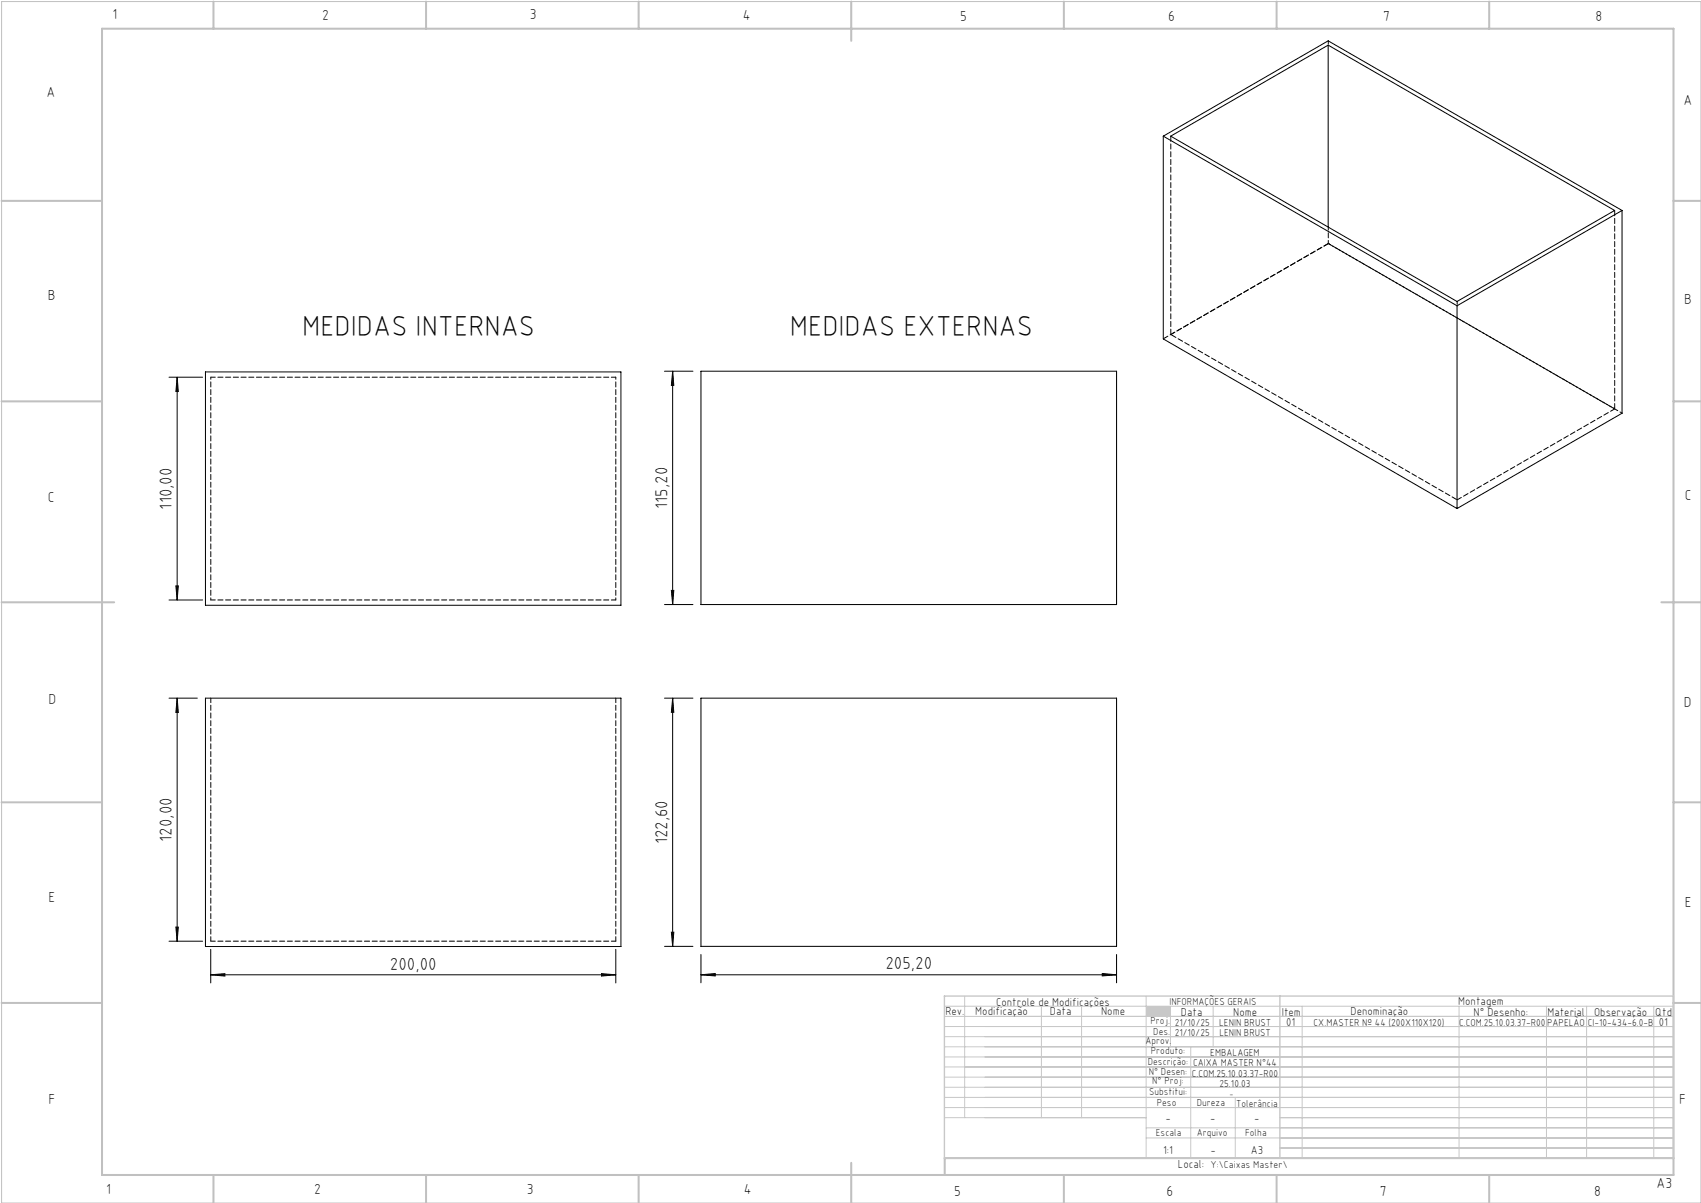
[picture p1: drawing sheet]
<svg xmlns="http://www.w3.org/2000/svg" width="420mm" height="297mm" viewBox="0 0 420 297" stroke-linecap="round" stroke-linejoin="round" font-family="sans-serif">
<path d="M.4 .4h419.6v296.6h-419.6z" fill="none" stroke="#c0c0c0" stroke-width=".25"/>
<g fill="none" stroke="#c0c0c0" stroke-width=".5">
<path d="M25.2 7.1h388v283h-388zM52.7 .4v6.7M105.2 .4v6.7M157.7 .4v6.7M210.2 .4v9.7M262.7 .4v6.7M315.2 .4v6.7M367.7 .4v6.7M.4 49.6h24.8M413.2 49.6h6.8M.4 99.1h24.8M413.2 99.1h6.8"/>
<path d="M.4 148.7h27.8M410.2 148.7h9.8M.4 198.1h24.8M413.2 198.1h6.8M.4 247.6h24.8M413.2 247.6h6.8M52.7 290.1v6.9M105.2 290.1v6.9M157.7 290.1v6.9M210.2 287.1v9.9M262.7 290.1v6.9M315.2 290.1v6.9"/>
<path d="M367.7 290.1v6.9M413.2 285.9h-179.9v4.2"/>
</g>
<g fill="none" stroke="#c3c8d2" stroke-width=".25">
<path d="M233.2 250.9h180M233.2 248.4h180M233.2 253.4h180M233.2 255.9h180M233.2 258.4h180M238.2 245.9v30M257.1 248.4v27.5M267.1 248.4v27.5M283 245.9v40M289 248.4v10M294 258.4v27.5M299.5 248.4v10"/>
<path d="M321.5 248.4v37.5M360.3 248.4v37.5M381.8 248.4v37.5M391.8 248.4v37.5M408.3 248.4v37.5M233.2 260.9h180M233.2 263.4h180M233.2 265.9h180M233.2 268.4h180M233.2 270.9h180M233.2 273.4h180M233.2 275.9h49.8"/>
<path d="M283 278.4h130.2M305 270.9v15M316 275.9h97.2M283 280.9h130.2M316 283.4h97.2"/>
</g>
<path d="M233.2 245.9h180v40h-180zM316 245.9v40" fill="none" stroke="#c3c8d2" stroke-width=".35"/>
<path d="M283 248.4h6v2.5h-6z" fill-rule="evenodd" fill="#c3c8d2"/>
<g fill="none" stroke="#000" stroke-width=".25">
<path d="M327.9 11.1v45M287.2 33.6v50.1l72.6 41.9M287.2 33.6l72.6 41.9M287.2 33.6l40.7-23.5 72.6 41.9M289.1 33.6l38.8-22.5 70.8 40.9-38.9 22.4zM400.5 52l-40.7 23.5M400.5 52v50l-40.7 23.6M359.8 75.5v50.1M41.7 93.1h8.3M43.7 93.1l.3 3.6h-.6zM43.7 93.1v55M50.7 91.8h102.6v57.6h-102.6z"/>
<path d="M164.1 91.6h7M166.1 91.6l.3 3.5h-.6zM166.1 91.6v57.7M173.1 91.6h102.6v57.7h-102.6zM41.7 148.1h8.3M43.4 144.6h.6l-.3 3.5zM164.1 149.3h7M165.8 145.8h.6l-.3 3.5zM41.7 172.4h7M43.7 172.4l.3 3.5h-.6zM43.7 172.4v60M50.7 172.4h102.6v61.3h-102.6z"/>
<path d="M164.1 172.4h7M166.1 172.4l.3 3.5h-.6zM166.1 172.4v61.2M173.1 172.4h102.6v61.2h-102.6zM41.7 232.4h8.3M43.4 228.9h.6l-.3 3.5zM52 234.4v8.3M152 234.4v8.3M164.1 233.6h7M165.8 230.1h.6l-.3 3.5zM173.1 235.7v6.9M275.7 235.7v6.9"/>
<path d="M52 240.7l3.5-.3v.6zM52 240.7h100M148.5 240.4l3.5 .3-3.5 .3zM173.1 240.7l3.5-.4v.6zM173.1 240.7h102.6M272.2 240.3l3.5 .4-3.5 .2z"/>
</g>
<g fill="#000">
<path d="M43.4 144.6h.6l-.3 3.5zM43.7 93.1l.3 3.6h-.6zM165.8 145.8h.6l-.3 3.5zM166.1 91.6l.3 3.5h-.6z"/>
<path d="M43.7 172.4l.3 3.5h-.6zM43.4 228.9h.6l-.3 3.5zM166.1 172.4l.3 3.5h-.6zM165.8 230.1h.6l-.3 3.5z"/>
<path d="M52 240.7l3.5-.3v.6zM148.5 240.4l3.5 .3-3.5 .3zM173.1 240.7l3.5-.4v.6zM272.2 240.3l3.5 .4-3.5 .2z"/>
</g>
<path d="M52.1 93.1h100M152.1 148.1h-100M52.1 172.4v60M152.1 172.4v60M52.1 232.4h100" fill="none" stroke="#000" stroke-width=".25" stroke-dasharray="1.3 .6" stroke-dashoffset=".2"/>
<path d="M152.1 93.1v55M52.1 148.1v-55" fill="none" stroke="#000" stroke-width=".25" stroke-dasharray="1.3 .6" stroke-dashoffset=".8"/>
<path d="M328 10.1v1M328 56v4.1M359.8 74.4v1.1" fill="none" stroke="#000" stroke-width=".25" stroke-dasharray="1.3 .6" stroke-dashoffset=".5"/>
<path d="M289.1 82.6l70.7 40.8M398.7 101l-70.7-40.9" fill="none" stroke="#000" stroke-width=".25" stroke-dasharray="1.3 .6" stroke-dashoffset="-.2"/>
<path d="M289.1 33.6v49M398.7 52v49M328 60.1l-40.8 23.5M328 60.1h.1" fill="none" stroke="#000" stroke-width=".25" stroke-dasharray="1.3 .6"/>
<path d="M400.5 102l-72.5-41.9" fill="none" stroke="#000" stroke-width=".25" stroke-dasharray="1.3 .6" stroke-dashoffset=".7"/>
<path d="M328 60.1l-38.9 22.5M359.8 123.4l38.9-22.4" fill="none" stroke="#000" stroke-width=".25" stroke-dasharray="1.3 .6" stroke-dashoffset=".1"/>
<g font-size="7.1">
<text x="74.6" y="82.9">MEDIDAS INTERNAS</text>
<text x="195" y="82.9">MEDIDAS EXTERNAS</text>
</g>
<g font-size="4.3">
<text x="42.5" y="125.8" transform="rotate(-90 42.5 125.8)">110,00</text>
<text x="164.8" y="125.6" transform="rotate(-90 164.8 125.6)">115,20</text>
<text x="42.5" y="207.8" transform="rotate(-90 42.5 207.8)">120,00</text>
<text x="164.8" y="208.5" transform="rotate(-90 164.8 208.5)">122,60</text>
<text x="96.3" y="239.4">200,00</text>
<text x="218.6" y="239.3">205,20</text>
</g>
<g font-size="3.6">
<text x="27.8" y="4.8">1</text>
<text x="79.5" y="4.9">2</text>
<text x="130.8" y="4.8">3</text>
<text x="183.4" y="4.9">4</text>
<text x="237.1" y="5.1">5</text>
<text x="288.4" y="5.2">6</text>
<text x="341.5" y="5.1">7</text>
<text x="394" y="5.2">8</text>
<text x="11.5" y="24">A</text>
<text x="415.7" y="25.8">A</text>
<text x="11.8" y="74.1">B</text>
<text x="415.8" y="75.1">B</text>
<text x="11.8" y="124">C</text>
<text x="416" y="123.5">C</text>
<text x="12" y="173.7">D</text>
<text x="415.8" y="174.7">D</text>
<text x="12" y="222.6">E</text>
<text x="416" y="223.9">E</text>
<text x="12" y="272.6">F</text>
<text x="414.6" y="272.6">F</text>
<text x="409" y="293.3">A3</text>
<text x="26.2" y="294.8">1</text>
<text x="77.6" y="294.8">2</text>
<text x="130.1" y="294.8">3</text>
<text x="183.7" y="294.7">4</text>
<text x="235.6" y="295.2">5</text>
<text x="288" y="295.2">6</text>
<text x="340.7" y="295.2">7</text>
<text x="393.6" y="295.2">8</text>
</g>
<g font-size="2.9">
<text x="240.8" y="250.6">Modificação</text>
<text x="259.2" y="250.6">Data</text>
<text x="271.9" y="250.6">Nome</text>
<text x="290.9" y="288.4">Local:</text>
</g>
<g font-size="2.8">
<text x="233.4" y="250.6">Rev.</text>
<text x="246" y="248.4">Controle de Modificações</text>
<text x="291.6" y="250.8">Data</text>
<text x="304.5" y="250.8">Nome</text>
<text x="316.5" y="250.9">Item</text>
<text x="333.5" y="250.5">Denominação</text>
<text x="360.1" y="248.2">Montagem</text>
<text x="363.9" y="250.8">N° Desenho:</text>
<text x="382.1" y="250.8">Material</text>
<text x="393.6" y="250.8">Observação</text>
<text x="408.7" y="250.9">Qtd</text>
<text x="317.6" y="253.3">01</text>
<text x="409.6" y="253.3">01</text>
<text x="287.7" y="276.9">-</text>
<text x="298.8" y="276.9">-</text>
<text x="309.7" y="276.9">-</text>
<text x="287.2" y="284.8">1:1</text>
<text x="298.9" y="284.8">-</text>
<text x="308.8" y="284.8">A3</text>
</g>
<g font-size="2.5">
<text x="288.7" y="248.2">INFORMAÇÕES GERAIS</text>
<text x="282.8" y="257.8">Aprov.</text>
<text x="284.1" y="252.9">Proj.</text>
<text x="284.8" y="255.4">Des.</text>
<text x="290.1" y="255.8">21/10/25</text>
<text x="290.1" y="253.3">21/10/25</text>
<text x="301" y="253.3">LENIN BRUST</text>
<text x="301.1" y="255.8">LENIN BRUST</text>
<text x="324.3" y="253.3">CX.MASTER Nº 44 (200X110X120)</text>
<text x="360.3" y="253.3">C.COM.25.10.03.37-R00</text>
<text x="382" y="253.3">PAPELÃO</text>
<text x="392" y="253.3">CI-10-434-6.0-B</text>
<text x="283.4" y="262.9">Descrição:</text>
<text x="284.2" y="260.3">Produto:</text>
<text x="294.6" y="263.3">CAIXA MASTER N°44</text>
<text x="298.8" y="260.7">EMBALAGEM</text>
<text x="283.7" y="265.4">N° Desen:</text>
<text x="284.5" y="267.7">N° Proj:</text>
<text x="294.3" y="265.9">C.COM.25.10.03.37-R00</text>
<text x="301.1" y="268.3">25.10.03</text>
<text x="283.7" y="270.4">Substitui:</text>
<text x="285.6" y="273">Peso</text>
<text x="295.5" y="273">Dureza</text>
<text x="305.2" y="273.3">Tolerância</text>
<text x="285.4" y="280.4">Escala</text>
<text x="295.5" y="280.4">Arquivo</text>
<text x="307.5" y="280.4">Folha</text>
<text x="298.9" y="288.4">Y:\Caixas Master\</text>
</g>
<text font-size="2.1" x="303.5" y="270.9">-</text>
</svg>
